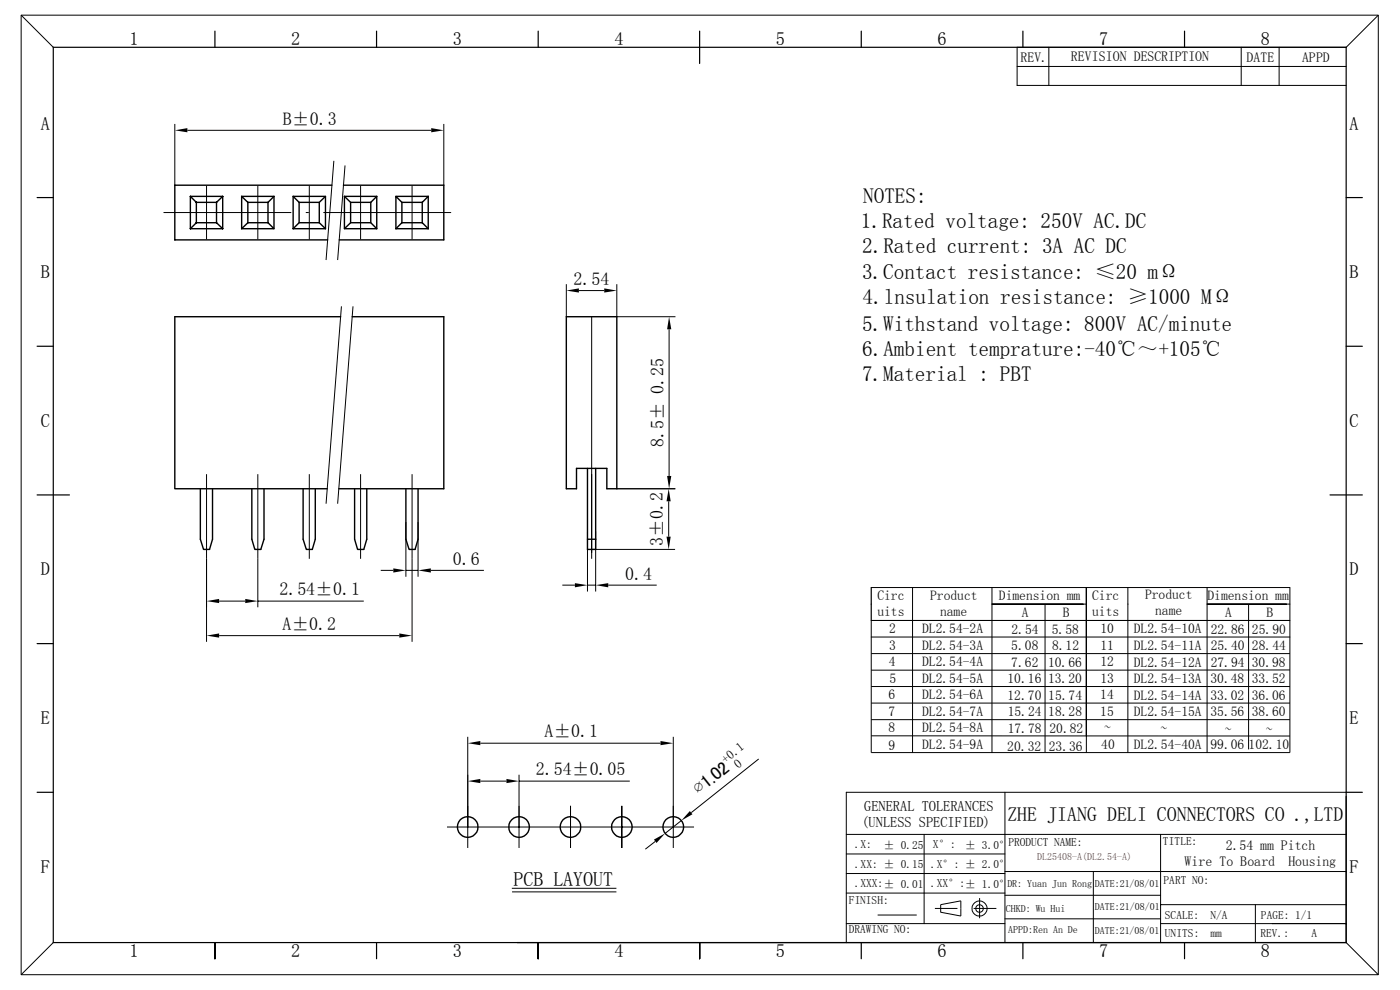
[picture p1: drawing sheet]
<svg xmlns="http://www.w3.org/2000/svg" width="297mm" height="210mm" viewBox="0 0 297 210" stroke-linecap="round" stroke-linejoin="round" font-family="sans-serif">
<g fill="none" stroke="#000" stroke-width=".25">
<path d="M11.3 10h274.3v189.9h-274.3zM45.6 6.6v3.4M79.9 6.6v3.4M114.2 6.6v3.4M148.4 6.6v6.9M182.7 6.6v3.4M217 6.6v3.4M251.3 6.6v3.4M7.9 41.9h3.4M285.6 41.9h3.4M7.9 73.4h3.4M285.6 73.4h3.4"/>
<path d="M7.9 105h6.8M282.2 105h6.8M7.9 136.5h3.4M184.8 124.6v7M285.6 136.5h3.4M7.9 168.1h3.4M285.6 168.1h3.4M45.6 199.9v3.5M79.9 199.9v3.5M114.2 199.9v3.5M148.4 199.9v3.5M182.7 199.9v3.5"/>
<path d="M217 199.9v3.5M251.3 199.9v3.5M269.9 195.9h15.7"/>
</g>
<g fill="none" stroke="#000" stroke-width=".21">
<path d="M4.5 3.2h287.9v203.6h-287.9zM4.5 3.2l6.8 6.8M215.8 14.1h69.8zM222.5 10v8.1M263.3 10v8.1M271.4 10v8.1M292.4 3.2l-6.8 6.8h-69.8v8.1h69.8M37.1 26.3v13M39.8 27.6h51.7M43.8 39.5v11.2M54.7 39.5v11.2M65.6 39.5v11.2"/>
<path d="M70.8 34.1l-1.6 21.1M73.2 35.1l-1.6 20.1M76.5 39.5v11.2M87.4 39.5v11.2M94.1 26.3v13M34.8 45.1h26.9M64.9 45.1h.5M68.7 45.1h26.9M72.4 65l-3.2 41.8M74.9 65l-3.3 41.8M120.1 60.3v6.9M122.8 61.6h5.4"/>
<path d="M125.5 67.2v51.3M130.9 60.3v6.9h12.4M141.9 69.8v31.2M43.8 100.6v35.5M54.7 100.6v28.2M65.6 100.6v17.9M76.5 100.6v17.9M86.1 110.7v11.6M87.4 100.6v35.5M88.7 110.7v11.6M124.6 112.7v12.8M125.5 116.5h17.7"/>
<path d="M126.4 112.7v12.8M130.9 103.7h12.4M141.9 106.3v7.5M46.5 127.5h5.5M46.5 134.8h38.2M54.7 127.5h22.5M80.8 121h2.6M86.1 121h2.6M91.4 121h11.3M119.3 124.1h2.7M124.6 124.1h1.8M129 124.1h10.3"/>
<path d="M184.8 138.6h88.8M184.8 124.6h88.8v35h-88.8v-28h88.8M184.8 135.1h88.8M193.6 124.6v35M210.4 124.6v35M221.7 128.1v31.5M229.8 128.1h-19.4h20.1M230.5 124.7v34.9M239.3 124.6v35M239.3 128.1h.1M256.1 124.6v35M264.9 128.1v30.9"/>
<path d="M272.9 128.1h-16.8h17.5M99.2 156.3v23.6M101.9 157.6h38.2M142.8 156.3v23.6M184.8 152.7h88.8M184.8 145.6h88.8M184.8 149.1h88.8M184.8 156.1h88.8M273.6 142.1l-88.8 .1M94.8 175.4h52.4M101.9 165.7h5.5M110.1 164.3v15.6"/>
<path d="M110.1 165.7h23.5M121 170.9v9M131.9 170.9v9M139 178.5l-2.1 1.6M144.5 174.1l-3.4 2.7M161 161l-14.4 11.4M179.5 177h106.1M196 177v18.9M213.2 168.1v31.8M246.2 177v22.9M285.6 168.1h-106.1v31.8M11.3 199.9l-6.8 6.9"/>
<path d="M108.6 188.4h22.2M108.6 189.2h22.2M179.5 195.9h33.7M179.5 189.4h33.7M179.5 185.3h33.7M179.5 181.1h33.7M186.2 194.1h8.3M198.3 192.7h4.8M199.6 191.9l4.2-.8v3.2l-4.2-.8zM206.5 192.7h4.9M207.8 190.5v4.3M213.2 184.9h72.4z"/>
<path d="M213.2 194.9h33M213.2 189.9h33M231.9 184.9v15M246.2 195.9h23.7M246.2 191.9h39.4M266.3 191.9v8M285.6 199.9l6.8 6.9"/>
<circle cx="207.8" cy="192.7" r=".81"/>
<circle cx="207.8" cy="192.7" r="1.62"/>
</g>
<g fill="#000">
<path d="M37.1 27.6l2.7-.4v.9zM91.5 27.2l2.6 .4-2.6 .5zM120.1 61.6l2.7-.4v.9zM128.2 61.2l2.7 .4-2.7 .5zM141.9 67.2l.5 2.6h-.9zM141.9 103.7l.4 2.6h-.9zM141.4 113.8h.9l-.4 2.7zM141.5 101h.9l-.5 2.7zM43.8 127.5l2.7-.5v.9zM43.8 134.8l2.7-.4v.9zM52 127l2.7 .5-2.7 .4zM83.4 120.6l2.7 .4-2.7 .5z"/>
<path d="M84.7 134.4l2.7 .4-2.7 .5zM88.7 121l2.7-.4v.9zM122 123.7l2.6 .4-2.6 .5zM126.4 124.1l2.6-.4v.9zM99.2 157.6l2.7-.4v.9zM140.1 157.2l2.7 .4-2.7 .5zM99.2 165.7l2.7-.5v.9zM107.4 165.2l2.7 .5-2.7 .4zM138.7 178.1l2.4-1.3-1.8 2zM146.3 172l.6 .7-2.4 1.4z"/>
</g>
<g fill="none" stroke="#000" stroke-width=".3">
<path d="M70.4 39.3h-33.3v11.6h32.4M72.9 39.3h21.2v11.6h-22.1M40.4 41.7h6.8M40.4 48.5h6.8M40.4 41.7l1.3 1.2M40.4 41.7v6.8M41.7 42.9h4.2M41.7 47.2h4.2M41.7 47.2l-1.3 1.3M41.7 42.9v4.3M45.9 47.2l1.3 1.3M45.9 42.9v4.3"/>
<path d="M47.2 41.7l-1.3 1.2M47.2 41.7v6.8M51.3 41.7h6.8M51.3 41.7l1.3 1.2M51.3 41.7v6.8M52.6 42.9h4.3M52.6 47.2h4.3M52.6 47.2l-1.3 1.3M52.6 42.9v4.3M56.9 47.2l1.2 1.3h-6.8M56.9 42.9v4.3M58.1 41.7v6.8"/>
<path d="M58.1 41.7l-1.2 1.2M62.2 41.7h6.8v6.8M62.2 48.5h6.8M62.2 41.7l1.3 1.2M62.2 41.7v6.8M63.5 42.9h4.2v4.3M63.5 42.9v4.3M67.7 47.2h-4.2l-1.3 1.3M67.7 47.2l1.3 1.3M69 41.7l-1.3 1.2M73.1 41.7l1.3 1.2v4.3M73.1 41.7v6.8l1.3-1.3"/>
<path d="M73.1 41.7h6.8M73.1 48.5h6.8M74.4 42.9h4.3M74.4 47.2h4.3M78.7 42.9v4.3l1.2 1.3M79.9 41.7v6.8M79.9 41.7l-1.2 1.2M84 41.7h6.8M84 48.5h6.8M85.3 42.9l-1.3-1.2v6.8M85.3 42.9h4.3M85.3 47.2h4.3"/>
<path d="M85.3 42.9v4.3M85.3 47.2l-1.3 1.3M89.6 42.9v4.3M89.6 47.2l1.2 1.3M90.8 41.7v6.8M90.8 41.7l-1.2 1.2M72.3 67.2h-35.2v36.5h32.3M74.7 67.2h19.4v36.5h-22.2M120.1 67.2h10.8v36.5h-2.2v-4.3h-6.4v4.3h-2.2zM124.6 99.4v17.1h1.8v-17.1M42.5 103.7v10.7l.7 2.1h1.2l.7-2.1v-10.7M53.4 103.7v10.7l.7 2.1h1.2l.7-2.1v-10.7"/>
<path d="M64.3 103.7v10.7l.7 2.1h1.3l.6-2.1v-10.7M75.2 103.7v10.7l.7 2.1h1.3l.6-2.1v-10.7M86.1 103.7v10.7l.7 2.1h1.3l.6-2.1v-10.7M124.6 114.4h1.8"/>
<circle cx="99.2" cy="175.4" r="2.19"/>
<circle cx="110.1" cy="175.4" r="2.2"/>
<circle cx="121" cy="175.4" r="2.19"/>
<circle cx="131.9" cy="175.4" r="2.2"/>
<circle cx="142.8" cy="175.4" r="2.2"/>
</g>
<g font-size="4.5">
<text x="183.1" y="43.1">NOTES:</text>
<text x="182.6" y="48.4">1.Rated voltage: 250V AC.DC</text>
<text x="182.9" y="53.7">2.Rated current: 3A AC DC</text>
<text x="182.9" y="59.1">3.Contact resistance: ≤20 mΩ</text>
<text x="183" y="64.6">4.lnsulation resistance: ≥1000 MΩ</text>
<text x="182.9" y="70.1">5.Withstand voltage: 800V AC/minute</text>
<text x="182.9" y="75.6">6.Ambient temprature:-40℃～+105℃</text>
<text x="182.9" y="80.9">7.Material : PBT</text>
</g>
<g font-size="4.2">
<text x="213.7" y="174.2">ZHE JIANG DELI CONNECTORS CO .,LTD</text>
<text x="108.9" y="187.8">PCB LAYOUT</text>
</g>
<g font-size="3.9">
<text x="27.5" y="9.7">1</text>
<text x="61.8" y="9.7">2</text>
<text x="96.1" y="9.7">3</text>
<text x="130.3" y="9.7">4</text>
<text x="164.6" y="9.7">5</text>
<text x="198.9" y="9.7">6</text>
<text x="233.2" y="9.7">7</text>
<text x="267.5" y="9.7">8</text>
<text x="8.6" y="27.5">A</text>
<text x="286.3" y="27.5">A</text>
<text x="8.6" y="59">B</text>
<text x="286.3" y="59">B</text>
<text x="8.6" y="90.6">C</text>
<text x="286.3" y="90.6">C</text>
<text x="8.6" y="122">D</text>
<text x="286.3" y="122">D</text>
<text x="8.6" y="153.6">E</text>
<text x="286.3" y="153.6">E</text>
<text x="148.3" y="168.6" transform="rotate(-39 148.3 168.6)">∅1.02</text>
<text x="8.6" y="185.1">F</text>
<text x="286.3" y="185.1">F</text>
<text x="27.5" y="202.9">1</text>
<text x="61.8" y="202.9">2</text>
<text x="96.1" y="203">3</text>
<text x="130.3" y="202.9">4</text>
<text x="164.6" y="202.9">5</text>
<text x="198.9" y="203">6</text>
<text x="233.2" y="202.9">7</text>
<text x="267.5" y="203">8</text>
</g>
<g font-size="3.8">
<text x="60" y="26.4">B±0.3</text>
<text x="121.7" y="60.5">2.54</text>
<text x="140.8" y="94.9" transform="rotate(-90 140.8 94.9)">8.5± 0.25</text>
<text x="96.1" y="119.9">0.6</text>
<text x="140.6" y="115.8" transform="rotate(-90 140.6 115.8)">3±0.2</text>
<text x="132.6" y="123.1">0.4</text>
<text x="59.3" y="126.3">2.54±0.1</text>
<text x="59.9" y="133.6">A±0.2</text>
<text x="115.5" y="156.4">A±0.1</text>
<text x="113.7" y="164.5">2.54±0.05</text>
</g>
<g font-size="3">
<text x="183.3" y="172">GENERAL TOLERANCES</text>
<text x="182.8" y="175.5">(UNLESS SPECIFIED)</text>
</g>
<g font-size="2.9">
<text x="216.5" y="13.1">REV.</text>
<text x="227.2" y="13">REVISION DESCRIPTION</text>
<text x="264.5" y="13.3">DATE</text>
<text x="276.2" y="13.2">APPD</text>
<text x="186.1" y="127.2">Circ</text>
<text x="186.1" y="130.6">uits</text>
<text x="197.3" y="127.3">Product</text>
<text x="199.4" y="130.7">name</text>
<text x="211.9" y="127.3">Dimension mm</text>
<text x="216.7" y="130.9">A</text>
<text x="225.5" y="130.9">B</text>
<text x="231.7" y="127.2">Circ</text>
<text x="231.7" y="130.6">uits</text>
<text x="242.9" y="127.1">Product</text>
<text x="245.1" y="130.6">name</text>
<text x="256.2" y="127.3">Dimension mm</text>
<text x="259.9" y="130.9">A</text>
<text x="268.6" y="130.9">B</text>
<text x="188.6" y="137.8">3</text>
<text x="188.6" y="134.3">2</text>
<text x="195.6" y="134.3">DL2.54-2A</text>
<text x="195.6" y="137.8">DL2.54-3A</text>
<text x="214.5" y="137.9">5.08</text>
<text x="214.6" y="134.4">2.54</text>
<text x="223.1" y="134.4">5.58</text>
<text x="223.2" y="137.9">8.12</text>
<text x="233.5" y="137.8">11</text>
<text x="233.5" y="134.3">10</text>
<text x="240.5" y="134.4">DL2.54-10A</text>
<text x="240.5" y="137.9">DL2.54-11A</text>
<text x="256.8" y="138">25.40</text>
<text x="256.8" y="134.4">22.86</text>
<text x="265.6" y="134.4">25.90</text>
<text x="265.6" y="138">28.44</text>
<text x="188.6" y="141.4">4</text>
<text x="195.6" y="141.4">DL2.54-4A</text>
<text x="214.5" y="141.4">7.62</text>
<text x="222.3" y="141.4">10.66</text>
<text x="233.5" y="141.4">12</text>
<text x="240.5" y="141.4">DL2.54-12A</text>
<text x="256.8" y="141.4">27.94</text>
<text x="265.6" y="141.4">30.98</text>
<text x="188.5" y="148.3">6</text>
<text x="188.7" y="144.8">5</text>
<text x="195.6" y="144.8">DL2.54-5A</text>
<text x="195.6" y="148.3">DL2.54-6A</text>
<text x="213.7" y="144.9">10.16</text>
<text x="213.7" y="148.4">12.70</text>
<text x="222.3" y="144.9">13.20</text>
<text x="222.4" y="148.5">15.74</text>
<text x="233.4" y="148.3">14</text>
<text x="233.5" y="144.8">13</text>
<text x="240.5" y="144.9">DL2.54-13A</text>
<text x="240.5" y="148.4">DL2.54-14A</text>
<text x="256.8" y="145">30.48</text>
<text x="256.8" y="148.5">33.02</text>
<text x="265.6" y="148.5">36.06</text>
<text x="265.6" y="145">33.52</text>
<text x="188.5" y="151.9">7</text>
<text x="188.5" y="155.4">8</text>
<text x="195.6" y="151.9">DL2.54-7A</text>
<text x="195.6" y="155.3">DL2.54-8A</text>
<text x="213.8" y="152">15.24</text>
<text x="213.8" y="155.4">17.78</text>
<text x="222.4" y="152">18.28</text>
<text x="222.6" y="155.4">20.82</text>
<text x="233.4" y="151.9">15</text>
<text x="240.5" y="151.9">DL2.54-15A</text>
<text x="256.8" y="152">35.56</text>
<text x="265.6" y="152">38.60</text>
<text x="188.5" y="159.1">9</text>
<text x="195.6" y="158.8">DL2.54-9A</text>
<text x="213.7" y="159.2">20.32</text>
<text x="222.5" y="159.2">23.36</text>
<text x="233.6" y="158.8">40</text>
<text x="234.2" y="156.3">~</text>
<text x="240.5" y="158.9">DL2.54-40A</text>
<text x="246.2" y="156.5">~</text>
<text x="256.8" y="159">99.06</text>
<text x="259.8" y="156.7">~</text>
<text x="264.9" y="159">102.10</text>
<text x="268.6" y="156.8">~</text>
<text x="251.3" y="183.7">Wire To Board</text>
<text x="260.1" y="180.3">2.54 mm Pitch</text>
<text x="273.3" y="183.7">Housing</text>
</g>
<g font-size="2.7">
<text x="153.9" y="162.1" transform="rotate(-39 153.9 162.1)">+0.1</text>
<text x="156.6" y="163.1" transform="rotate(-39 156.6 163.1)">0</text>
</g>
<g font-size="2.4">
<text x="181.4" y="179.9">.X:</text>
<text x="197.9" y="179.9">X°:</text>
<text x="246.7" y="179.3">TITLE:</text>
<text x="181.4" y="184.1">.XX: ± 0.15</text>
<text x="187.5" y="180">± 0.25</text>
<text x="197.5" y="184.1">.X°: ± 2.0°</text>
<text x="204.7" y="180">± 3.0°PRODUCT NAME:</text>
<text x="180.1" y="191.8">FINISH:</text>
<text x="181.4" y="188.2">.XXX:± 0.01</text>
<text x="197.5" y="188.2">.XX°:± 1.0°</text>
<text x="246.8" y="187.4">PART NO:</text>
<text x="180" y="198">DRAWING NO:</text>
<text x="247.1" y="194.9">SCALE:</text>
<text x="256.8" y="194.9">N/A</text>
<text x="267.5" y="194.9">PAGE: 1/1</text>
<text x="247.1" y="198.7">UNITS:</text>
<text x="256.8" y="198.7">mm</text>
<text x="267.4" y="198.8">REV.:</text>
<text x="278.3" y="198.8">A</text>
</g>
<text font-size="2.1" fill="#f00" x="220" y="182.5">DL25408-A(DL2.54-A)</text>
<g font-size="2.1">
<text x="213.7" y="188.1">DR: Yuan Jun Rong</text>
<text x="232.2" y="188.1">DATE:21/08/01</text>
<text x="213.4" y="193.4">CHKD: Wu Hui</text>
<text x="213.9" y="197.9">APPD:Ren An De</text>
<text x="232.3" y="193.1">DATE:21/08/01</text>
<text x="232.2" y="198.2">DATE:21/08/01</text>
</g>
</svg>
